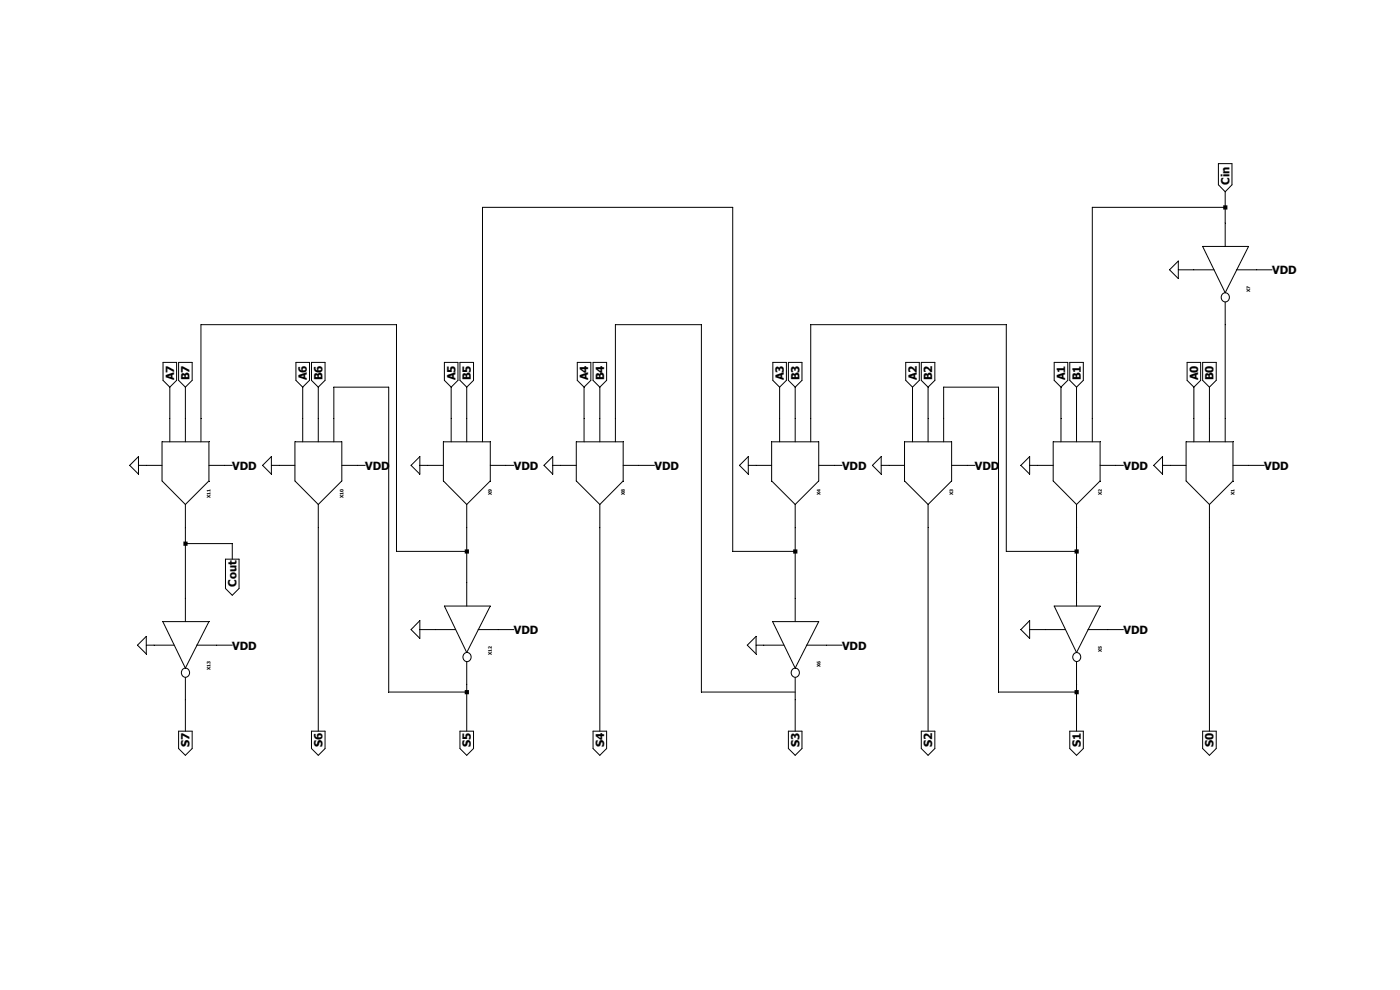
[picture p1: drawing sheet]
<svg xmlns="http://www.w3.org/2000/svg" width="297mm" height="210mm" viewBox="0 0 297 210" stroke-linecap="round" stroke-linejoin="round" font-family="sans-serif">
<g fill="none" stroke="#000" stroke-width=".21">
<path d="M258.5 34.7h2.9v4.5l-1.5 1.5-1.4-1.5zM250 57.2h7.6M250 55.4v3.7l-1.9-1.9zM255.1 52.3h9.8l-5 9.8zM259.9 40.7v11.6M259.9 44h-28.2v49.7M262.3 57.2h7.6M34.6 76.9h2.9v3.8l-1.5 1.4-1.4-1.4zM37.9 76.9h2.9v3.8l-1.5 1.4-1.4-1.4zM62.8 76.9h2.9v3.8l-1.5 1.4-1.4-1.4zM66.1 76.9h2.9v3.8l-1.5 1.4-1.4-1.4zM94.3 76.9h2.9v3.8l-1.5 1.4-1.4-1.4z"/>
<path d="M97.6 76.9h2.9v3.8l-1.5 1.4-1.4-1.4zM122.5 76.9h2.8v3.8l-1.4 1.4-1.4-1.4zM125.8 76.9h2.9v3.8l-1.4 1.4-1.5-1.4zM164 76.9h2.8v3.8l-1.4 1.4-1.4-1.4zM167.3 76.9h2.8v3.8l-1.4 1.4-1.4-1.4zM192.2 76.9h2.8v3.8l-1.4 1.4-1.4-1.4zM195.5 76.9h2.8v3.8l-1.4 1.4-1.4-1.4zM223.6 76.9h2.9v3.8l-1.4 1.4-1.5-1.4zM226.9 76.9h2.9v3.8l-1.4 1.4-1.5-1.4zM251.8 76.9h2.9v3.8l-1.4 1.4-1.5-1.4zM255.1 76.9h2.9v3.8l-1.4 1.4-1.5-1.4zM259.9 64.1v29.6"/>
<path d="M29.4 98.7h5M29.4 96.9v3.7l-1.9-1.9zM34.4 93.7h9.9v8.3l-5 5-4.9-5zM36 82.1v11.6M39.3 82.1v11.6M42.6 93.7v-24.8h41.5v48.1h14.9M44.3 98.7h5M57.6 98.7h5M57.6 96.9v3.7l-1.9-1.9zM62.6 93.7h9.9v8.3l-5 5-4.9-5zM64.2 82.1v11.6M67.5 82.1v11.6"/>
<path d="M70.8 93.7v-11.6h11.7v64.7h16.5M72.5 98.7h5M89.1 98.7h5M89.1 96.9v3.7l-1.9-1.9zM94.1 93.7h9.9v8.3l-5 5-4.9-5zM95.7 82.1v11.6M99 82.1v11.6M102.4 93.7v-49.7h53v73h13.3M104 98.7h5M117.3 98.7h5M117.3 96.9v3.7l-1.9-1.9zM122.3 93.7h9.9v8.3l-4.9 5-5-5z"/>
<path d="M123.9 82.1v11.6M127.3 82.1v11.6M130.6 93.7v-24.8h18.2v77.9h19.9M132.2 98.7h6.7M158.7 98.7h5M158.7 96.9v3.7l-1.8-1.9zM163.7 93.7h10v8.3l-5 5-5-5zM165.4 82.1v11.6M168.7 82.1v11.6M172 93.7v-24.8h41.5v48.1h14.9M173.7 98.7h4.9M186.9 98.7h5"/>
<path d="M186.9 96.9v3.7l-1.8-1.9zM191.9 93.7h10v8.3l-5 5-5-5zM193.6 82.1v11.6M196.9 82.1v11.6M200.2 93.7v-11.6h11.6v64.7h16.6M201.9 98.7h4.9M218.4 98.7h5M218.4 96.9v3.7l-1.8-1.9zM223.4 93.7h10v8.3l-5 5-5-5zM225.1 82.1v11.6M228.4 82.1v11.6M233.4 98.7h4.9"/>
<path d="M246.6 98.7h5M246.6 96.9v3.7l-1.8-1.9zM251.6 93.7h10v8.3l-5 5-5-5zM253.3 82.1v11.6M256.6 82.1v11.6M261.6 98.7h6.6M39.3 107v24.9M39.3 115.3h10v3.3M47.8 118.6h2.9v6.2l-1.4 1.5-1.5-1.5zM67.5 107v48.1M99 107v21.6M127.3 107v48.1"/>
<path d="M168.7 107v24.9M196.9 107v48.1M228.4 107v21.6M256.6 107v48.1M31 136.9h6M31 135v3.7l-1.8-1.8zM34.5 131.9h9.8l-5 9.8zM41.7 136.9h7.6M89.1 133.6h7.5M89.1 131.7v3.7l-1.9-1.8zM94.3 128.6h9.7l-5 9.8zM101.4 133.6h7.6"/>
<path d="M160.4 136.9h5.9M160.4 135v3.7l-1.9-1.8zM163.9 131.9h9.8l-5 9.8zM171.1 136.9h7.5M218.4 133.6h7.6M218.4 131.7v3.7l-1.8-1.8zM223.6 128.6h9.8l-5 9.8zM230.8 133.6h7.5M37.9 155.1h2.9v3.7l-1.5 1.4-1.4-1.4zM39.3 143.7v11.4M66.1 155.1h2.9v3.7l-1.5 1.4-1.4-1.4zM97.6 155.1h2.9v3.7l-1.5 1.4-1.4-1.4z"/>
<path d="M99 140.4v14.7M125.8 155.1h2.9v3.7l-1.4 1.4-1.5-1.4zM167.3 155.1h2.8v3.7l-1.4 1.4-1.4-1.4zM168.7 143.7v11.4M195.5 155.1h2.8v3.7l-1.4 1.4-1.4-1.4zM226.9 155.1h2.9v3.7l-1.4 1.4-1.5-1.4zM228.4 140.4v14.7M255.1 155.1h2.9v3.7l-1.4 1.4-1.5-1.4z"/>
<circle cx="259.9" cy="63" r=".92"/>
<circle cx="99" cy="139.4" r=".92"/>
<circle cx="228.4" cy="139.4" r=".89"/>
<circle cx="39.3" cy="142.7" r=".92"/>
<circle cx="168.7" cy="142.7" r=".92"/>
</g>
<path d="M38.9 114.9h.9v.9h-.9zM98.6 116.5h.9v.9h-.9zM98.6 146.4h.9v.9h-.9zM168.3 116.5h.9v.9h-.9zM228 116.5h.9v.9h-.9zM228 146.4h.9v.9h-.9zM259.5 43.6h.9v.8h-.9z" fill-rule="evenodd" fill="#000"/>
<g font-size="2.4">
<text x="260.8" y="39.2" transform="rotate(-90 260.8 39.2)">Cin</text>
<text x="269.9" y="58.2">VDD</text>
<text x="36.9" y="80.7" transform="rotate(-90 36.9 80.7)">A7</text>
<text x="40.2" y="80.7" transform="rotate(-90 40.2 80.7)">B7</text>
<text x="65.1" y="80.7" transform="rotate(-90 65.1 80.7)">A6</text>
<text x="68.4" y="80.7" transform="rotate(-90 68.4 80.7)">B6</text>
<text x="96.6" y="80.7" transform="rotate(-90 96.6 80.7)">A5</text>
<text x="99.9" y="80.7" transform="rotate(-90 99.9 80.7)">B5</text>
<text x="124.8" y="80.7" transform="rotate(-90 124.8 80.7)">A4</text>
<text x="128.1" y="80.7" transform="rotate(-90 128.1 80.7)">B4</text>
<text x="166.3" y="80.7" transform="rotate(-90 166.3 80.7)">A3</text>
<text x="169.6" y="80.7" transform="rotate(-90 169.6 80.7)">B3</text>
<text x="194.5" y="80.7" transform="rotate(-90 194.5 80.7)">A2</text>
<text x="197.8" y="80.7" transform="rotate(-90 197.8 80.7)">B2</text>
<text x="226" y="80.7" transform="rotate(-90 226 80.7)">A1</text>
<text x="229.3" y="80.7" transform="rotate(-90 229.3 80.7)">B1</text>
<text x="254.2" y="80.7" transform="rotate(-90 254.2 80.7)">A0</text>
<text x="257.5" y="80.7" transform="rotate(-90 257.5 80.7)">B0</text>
<text x="49.3" y="99.7">VDD</text>
<text x="77.5" y="99.7">VDD</text>
<text x="109" y="99.7">VDD</text>
<text x="138.9" y="99.7">VDD</text>
<text x="178.6" y="99.7">VDD</text>
<text x="206.8" y="99.7">VDD</text>
<text x="238.3" y="99.7">VDD</text>
<text x="268.2" y="99.7">VDD</text>
<text x="50.2" y="124.5" transform="rotate(-90 50.2 124.5)">Cout</text>
<text x="49.3" y="137.8">VDD</text>
<text x="109" y="134.5">VDD</text>
<text x="178.6" y="137.8">VDD</text>
<text x="238.3" y="134.5">VDD</text>
<text x="40.2" y="158.5" transform="rotate(-90 40.2 158.5)">S7</text>
<text x="68.4" y="158.5" transform="rotate(-90 68.4 158.5)">S6</text>
<text x="99.9" y="158.5" transform="rotate(-90 99.9 158.5)">S5</text>
<text x="128.1" y="158.5" transform="rotate(-90 128.1 158.5)">S4</text>
<text x="169.6" y="158.5" transform="rotate(-90 169.6 158.5)">S3</text>
<text x="197.8" y="158.5" transform="rotate(-90 197.8 158.5)">S2</text>
<text x="229.3" y="158.5" transform="rotate(-90 229.3 158.5)">S1</text>
<text x="257.5" y="158.5" transform="rotate(-90 257.5 158.5)">S0</text>
</g>
<g font-size="1">
<text x="265.2" y="62" transform="rotate(-90 265.2 62)">X7</text>
<text x="44.7" y="105.6" transform="rotate(-90 44.7 105.6)">X11</text>
<text x="72.9" y="105.6" transform="rotate(-90 72.9 105.6)">X10</text>
<text x="104.4" y="105" transform="rotate(-90 104.4 105)">X9</text>
<text x="132.5" y="105" transform="rotate(-90 132.5 105)">X8</text>
<text x="174" y="105" transform="rotate(-90 174 105)">X4</text>
<text x="202.2" y="105" transform="rotate(-90 202.2 105)">X3</text>
<text x="233.7" y="105" transform="rotate(-90 233.7 105)">X2</text>
<text x="261.9" y="105" transform="rotate(-90 261.9 105)">X1</text>
<text x="44.7" y="142.2" transform="rotate(-90 44.7 142.2)">X13</text>
<text x="104.4" y="138.9" transform="rotate(-90 104.4 138.9)">X12</text>
<text x="174" y="141.6" transform="rotate(-90 174 141.6)">X6</text>
<text x="233.7" y="138.3" transform="rotate(-90 233.7 138.3)">X5</text>
</g>
</svg>
